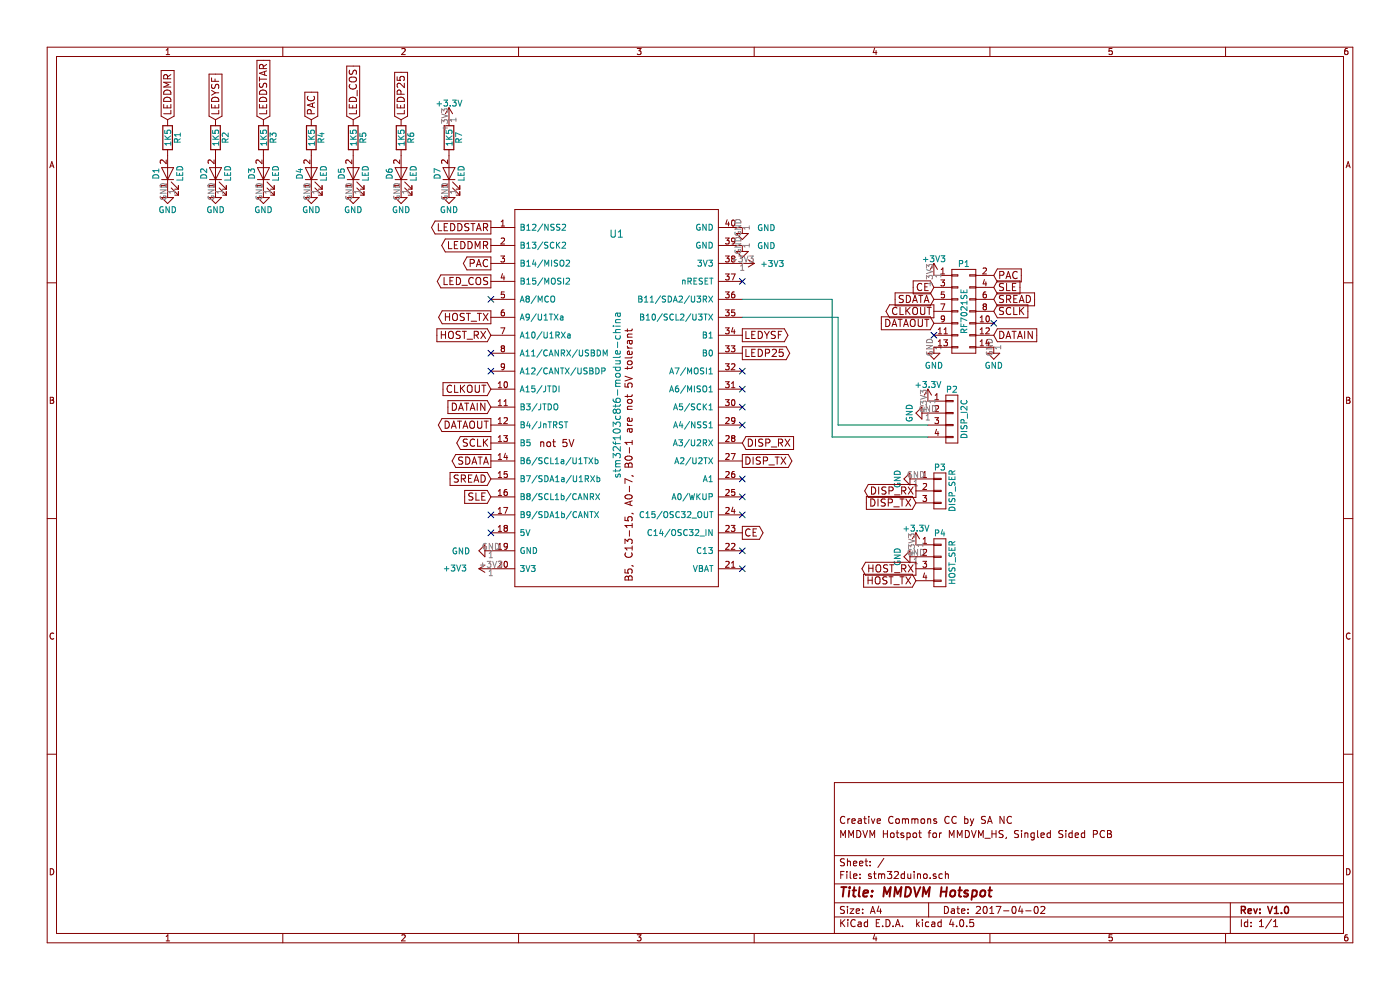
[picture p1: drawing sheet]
EESchema Schematic File Version 2
LIBS:power
LIBS:device
LIBS:transistors
LIBS:conn
LIBS:linear
LIBS:regul
LIBS:74xx
LIBS:cmos4000
LIBS:adc-dac
LIBS:memory
LIBS:xilinx
LIBS:microcontrollers
LIBS:dsp
LIBS:microchip
LIBS:analog_switches
LIBS:motorola
LIBS:texas
LIBS:intel
LIBS:audio
LIBS:interface
LIBS:digital-audio
LIBS:philips
LIBS:display
LIBS:cypress
LIBS:siliconi
LIBS:opto
LIBS:atmel
LIBS:contrib
LIBS:valves
LIBS:stm32f103c8t6-module-china
LIBS:stm32duino-cache
EELAYER 25 0
EELAYER END
$Descr A4 11693 8268
encoding utf-8
Sheet 1 1
Title "MMDVM Hotspot"
Date "2017-04-02"
Rev "V1.0"
Comp ""
Comment1 "MMDVM Hotspot for MMDVM_HS, Singled Sided PCB"
Comment2 "Creative Commons CC by SA NC"
Comment3 ""
Comment4 ""
$EndDescr
$Comp
L stm32f103c8t6-module-china U1
U 1 1
P 5150 3300
F 0 "U1" H 5150 4650 60  0000 C CNN
F 1 "stm32f103c8t6-module-china" V 5150 3300 60  0000 C CNN
F 2 "myelin-kicad:stm32f103c8t6-module-china" H 5150 1600 60  0001 C CNN
F 3 "" H 4750 3550 60  0000 C CNN
	1    5150 3300
	1    0    0    -1  
$EndComp
$Comp
L GND #PWR15
U 1 1
P 7800 2900
F 0 "#PWR15" H 7800 2650 50  0001 C CNN
F 1 "GND" H 7800 2750 50  0000 C CNN
F 2 "" H 7800 2900 50  0000 C CNN
F 3 "" H 7800 2900 50  0000 C CNN
	1    7800 2900
	1    0    0    -1  
$EndComp
$Comp
L GND #PWR16
U 1 1
P 8300 2900
F 0 "#PWR16" H 8300 2650 50  0001 C CNN
F 1 "GND" H 8300 2750 50  0000 C CNN
F 2 "" H 8300 2900 50  0000 C CNN
F 3 "" H 8300 2900 50  0000 C CNN
	1    8300 2900
	1    0    0    -1  
$EndComp
$Comp
L GND #PWR10
U 1 1
P 6200 1900
F 0 "#PWR10" H 6200 1650 50  0001 C CNN
F 1 "GND" H 6400 1900 50  0000 C CNN
F 2 "" H 6200 1900 50  0000 C CNN
F 3 "" H 6200 1900 50  0000 C CNN
	1    6200 1900
	1    0    0    -1  
$EndComp
$Comp
L GND #PWR11
U 1 1
P 6200 2050
F 0 "#PWR11" H 6200 1800 50  0001 C CNN
F 1 "GND" H 6400 2050 50  0000 C CNN
F 2 "" H 6200 2050 50  0000 C CNN
F 3 "" H 6200 2050 50  0000 C CNN
	1    6200 2050
	1    0    0    -1  
$EndComp
NoConn ~ 4100 2950
NoConn ~ 4100 3100
$Comp
L CONN_02X07 P1
U 1 1
P 8050 2600
F 0 "P1" H 8050 3000 50  0000 C CNN
F 1 "RF7021SE" V 8050 2600 50  0000 C CNN
F 2 "Pin_Headers:Pin_Header_Straight_2x07_Pitch2.54mm" H 8050 1400 50  0001 C CNN
F 3 "" H 8050 1400 50  0000 C CNN
	1    8050 2600
	1    0    0    -1  
$EndComp
Text GLabel 8300 2400 2    60   Input ~ 0
SLE
Text GLabel 4100 4150 0    60   Input ~ 0
SLE
Text GLabel 8300 2500 2    60   Input ~ 0
SREAD
Text GLabel 4100 4000 0    60   Input ~ 0
SREAD
Text GLabel 7800 2500 0    60   Input ~ 0
SDATA
Text GLabel 7800 2400 0    60   Input ~ 0
CE
Text GLabel 8300 2600 2    60   Input ~ 0
SCLK
Text GLabel 8300 2800 2    60   Input ~ 0
DATAIN
Text GLabel 7800 2700 0    60   Input ~ 0
DATAOUT
Text GLabel 7800 2600 0    60   Output ~ 0
CLKOUT
Text GLabel 4100 3850 0    60   Output ~ 0
SDATA
Text GLabel 4100 3700 0    60   Output ~ 0
SCLK
Text GLabel 4100 3550 0    60   Output ~ 0
DATAOUT
Text GLabel 4100 3400 0    60   Input ~ 0
DATAIN
Text GLabel 4100 3250 0    60   Input ~ 0
CLKOUT
Text GLabel 8300 2300 2    60   Input ~ 0
PAC
Text GLabel 4100 2200 0    60   Output ~ 0
PAC
NoConn ~ 7800 2800
NoConn ~ 8300 2700
Text GLabel 6200 4450 2    60   Output ~ 0
CE
NoConn ~ 4100 4450
NoConn ~ 4100 4300
NoConn ~ 6200 2350
NoConn ~ 6200 3100
NoConn ~ 6200 3250
NoConn ~ 6200 3400
NoConn ~ 6200 3550
NoConn ~ 6200 4000
NoConn ~ 6200 4150
NoConn ~ 6200 4300
NoConn ~ 6200 4600
NoConn ~ 4100 2500
Text GLabel 4100 2350 0    60   Output ~ 0
LED_COS
Text GLabel 4100 2050 0    60   Output ~ 0
LEDDMR
Text GLabel 4100 1900 0    60   Output ~ 0
LEDDSTAR
Text GLabel 6200 2800 2    60   Output ~ 0
LEDYSF
Text GLabel 6200 2950 2    60   Output ~ 0
LEDP25
$Comp
L R R1
U 1 1
P 1400 1150
F 0 "R1" V 1480 1150 50  0000 C CNN
F 1 "1K5" V 1400 1150 50  0000 C CNN
F 2 "Resistors_SMD:R_0805" V 1330 1150 50  0001 C CNN
F 3 "" H 1400 1150 50  0000 C CNN
	1    1400 1150
	1    0    0    -1  
$EndComp
$Comp
L LED D1
U 1 1
P 1400 1450
F 0 "D1" H 1400 1550 50  0000 C CNN
F 1 "LED" H 1400 1350 50  0000 C CNN
F 2 "LEDs:LED_0805" H 1400 1450 50  0001 C CNN
F 3 "" H 1400 1450 50  0000 C CNN
	1    1400 1450
	0    -1   -1   0   
$EndComp
$Comp
L GND #PWR1
U 1 1
P 1400 1600
F 0 "#PWR1" H 1400 1350 50  0001 C CNN
F 1 "GND" H 1400 1450 50  0000 C CNN
F 2 "" H 1400 1600 50  0000 C CNN
F 3 "" H 1400 1600 50  0000 C CNN
	1    1400 1600
	1    0    0    -1  
$EndComp
Text GLabel 1400 1000 1    60   Input ~ 0
LEDDMR
$Comp
L R R2
U 1 1
P 1800 1150
F 0 "R2" V 1880 1150 50  0000 C CNN
F 1 "1K5" V 1800 1150 50  0000 C CNN
F 2 "Resistors_SMD:R_0805" V 1730 1150 50  0001 C CNN
F 3 "" H 1800 1150 50  0000 C CNN
	1    1800 1150
	1    0    0    -1  
$EndComp
$Comp
L LED D2
U 1 1
P 1800 1450
F 0 "D2" H 1800 1550 50  0000 C CNN
F 1 "LED" H 1800 1350 50  0000 C CNN
F 2 "LEDs:LED_0805" H 1800 1450 50  0001 C CNN
F 3 "" H 1800 1450 50  0000 C CNN
	1    1800 1450
	0    -1   -1   0   
$EndComp
$Comp
L GND #PWR2
U 1 1
P 1800 1600
F 0 "#PWR2" H 1800 1350 50  0001 C CNN
F 1 "GND" H 1800 1450 50  0000 C CNN
F 2 "" H 1800 1600 50  0000 C CNN
F 3 "" H 1800 1600 50  0000 C CNN
	1    1800 1600
	1    0    0    -1  
$EndComp
Text GLabel 1800 1000 1    60   Input ~ 0
LEDYSF
$Comp
L R R3
U 1 1
P 2200 1150
F 0 "R3" V 2280 1150 50  0000 C CNN
F 1 "1K5" V 2200 1150 50  0000 C CNN
F 2 "Resistors_SMD:R_0805" V 2130 1150 50  0001 C CNN
F 3 "" H 2200 1150 50  0000 C CNN
	1    2200 1150
	1    0    0    -1  
$EndComp
$Comp
L LED D3
U 1 1
P 2200 1450
F 0 "D3" H 2200 1550 50  0000 C CNN
F 1 "LED" H 2200 1350 50  0000 C CNN
F 2 "LEDs:LED_0805" H 2200 1450 50  0001 C CNN
F 3 "" H 2200 1450 50  0000 C CNN
	1    2200 1450
	0    -1   -1   0   
$EndComp
$Comp
L GND #PWR3
U 1 1
P 2200 1600
F 0 "#PWR3" H 2200 1350 50  0001 C CNN
F 1 "GND" H 2200 1450 50  0000 C CNN
F 2 "" H 2200 1600 50  0000 C CNN
F 3 "" H 2200 1600 50  0000 C CNN
	1    2200 1600
	1    0    0    -1  
$EndComp
Text GLabel 2200 1000 1    60   Input ~ 0
LEDDSTAR
$Comp
L R R4
U 1 1
P 2600 1150
F 0 "R4" V 2680 1150 50  0000 C CNN
F 1 "1K5" V 2600 1150 50  0000 C CNN
F 2 "Resistors_SMD:R_0805" V 2530 1150 50  0001 C CNN
F 3 "" H 2600 1150 50  0000 C CNN
	1    2600 1150
	1    0    0    -1  
$EndComp
$Comp
L LED D4
U 1 1
P 2600 1450
F 0 "D4" H 2600 1550 50  0000 C CNN
F 1 "LED" H 2600 1350 50  0000 C CNN
F 2 "LEDs:LED_0805" H 2600 1450 50  0001 C CNN
F 3 "" H 2600 1450 50  0000 C CNN
	1    2600 1450
	0    -1   -1   0   
$EndComp
$Comp
L GND #PWR4
U 1 1
P 2600 1600
F 0 "#PWR4" H 2600 1350 50  0001 C CNN
F 1 "GND" H 2600 1450 50  0000 C CNN
F 2 "" H 2600 1600 50  0000 C CNN
F 3 "" H 2600 1600 50  0000 C CNN
	1    2600 1600
	1    0    0    -1  
$EndComp
Text GLabel 2600 1000 1    60   Input ~ 0
PAC
$Comp
L R R5
U 1 1
P 2950 1150
F 0 "R5" V 3030 1150 50  0000 C CNN
F 1 "1K5" V 2950 1150 50  0000 C CNN
F 2 "Resistors_SMD:R_0805" V 2880 1150 50  0001 C CNN
F 3 "" H 2950 1150 50  0000 C CNN
	1    2950 1150
	1    0    0    -1  
$EndComp
$Comp
L LED D5
U 1 1
P 2950 1450
F 0 "D5" H 2950 1550 50  0000 C CNN
F 1 "LED" H 2950 1350 50  0000 C CNN
F 2 "LEDs:LED_0805" H 2950 1450 50  0001 C CNN
F 3 "" H 2950 1450 50  0000 C CNN
	1    2950 1450
	0    -1   -1   0   
$EndComp
$Comp
L GND #PWR5
U 1 1
P 2950 1600
F 0 "#PWR5" H 2950 1350 50  0001 C CNN
F 1 "GND" H 2950 1450 50  0000 C CNN
F 2 "" H 2950 1600 50  0000 C CNN
F 3 "" H 2950 1600 50  0000 C CNN
	1    2950 1600
	1    0    0    -1  
$EndComp
Text GLabel 2950 1000 1    60   Input ~ 0
LED_COS
$Comp
L R R6
U 1 1
P 3350 1150
F 0 "R6" V 3430 1150 50  0000 C CNN
F 1 "1K5" V 3350 1150 50  0000 C CNN
F 2 "Resistors_SMD:R_0805" V 3280 1150 50  0001 C CNN
F 3 "" H 3350 1150 50  0000 C CNN
	1    3350 1150
	1    0    0    -1  
$EndComp
$Comp
L LED D6
U 1 1
P 3350 1450
F 0 "D6" H 3350 1550 50  0000 C CNN
F 1 "LED" H 3350 1350 50  0000 C CNN
F 2 "LEDs:LED_0805" H 3350 1450 50  0001 C CNN
F 3 "" H 3350 1450 50  0000 C CNN
	1    3350 1450
	0    -1   -1   0   
$EndComp
$Comp
L GND #PWR6
U 1 1
P 3350 1600
F 0 "#PWR6" H 3350 1350 50  0001 C CNN
F 1 "GND" H 3350 1450 50  0000 C CNN
F 2 "" H 3350 1600 50  0000 C CNN
F 3 "" H 3350 1600 50  0000 C CNN
	1    3350 1600
	1    0    0    -1  
$EndComp
Text GLabel 3350 1000 1    60   Input ~ 0
LEDP25
$Comp
L R R7
U 1 1
P 3750 1150
F 0 "R7" V 3830 1150 50  0000 C CNN
F 1 "1K5" V 3750 1150 50  0000 C CNN
F 2 "Resistors_SMD:R_0805" V 3680 1150 50  0001 C CNN
F 3 "" H 3750 1150 50  0000 C CNN
	1    3750 1150
	1    0    0    -1  
$EndComp
$Comp
L LED D7
U 1 1
P 3750 1450
F 0 "D7" H 3750 1550 50  0000 C CNN
F 1 "LED" H 3750 1350 50  0000 C CNN
F 2 "LEDs:LED_0805" H 3750 1450 50  0001 C CNN
F 3 "" H 3750 1450 50  0000 C CNN
	1    3750 1450
	0    -1   -1   0   
$EndComp
$Comp
L GND #PWR8
U 1 1
P 3750 1600
F 0 "#PWR8" H 3750 1350 50  0001 C CNN
F 1 "GND" H 3750 1450 50  0000 C CNN
F 2 "" H 3750 1600 50  0000 C CNN
F 3 "" H 3750 1600 50  0000 C CNN
	1    3750 1600
	1    0    0    -1  
$EndComp
$Comp
L +3.3V #PWR7
U 1 1
P 3750 1000
F 0 "#PWR7" H 3750 850 50  0001 C CNN
F 1 "+3.3V" H 3750 1140 50  0000 C CNN
F 2 "" H 3750 1000 50  0000 C CNN
F 3 "" H 3750 1000 50  0000 C CNN
	1    3750 1000
	1    0    0    -1  
$EndComp
NoConn ~ 6200 4750
$Comp
L GND #PWR9
U 1 1
P 4100 4600
F 0 "#PWR9" H 4100 4350 50  0001 C CNN
F 1 "GND" V 4100 4350 50  0000 C CNN
F 2 "" H 4100 4600 50  0000 C CNN
F 3 "" H 4100 4600 50  0000 C CNN
	1    4100 4600
	0    1    1    0   
$EndComp
$Comp
L CONN_01X04 P2
U 1 1
P 7950 3500
F 0 "P2" H 7950 3750 50  0000 C CNN
F 1 "DISP_I2C" V 8050 3500 50  0000 C CNN
F 2 "Pin_Headers:Pin_Header_Angled_1x04_Pitch2.54mm" H 7950 3500 50  0001 C CNN
F 3 "" H 7950 3500 50  0000 C CNN
	1    7950 3500
	1    0    0    -1  
$EndComp
$Comp
L GND #PWR14
U 1 1
P 7750 3450
F 0 "#PWR14" H 7750 3200 50  0001 C CNN
F 1 "GND" H 7750 3300 50  0000 C CNN
F 2 "" H 7750 3450 50  0000 C CNN
F 3 "" H 7750 3450 50  0000 C CNN
	1    7750 3450
	0    1    1    0   
$EndComp
Wire Wire Line
	6200 2650 7000 2650
Wire Wire Line
	6200 2500 6950 2500
Wire Wire Line
	6950 2500 6950 3650
Wire Wire Line
	6950 3650 7750 3650
$Comp
L CONN_01X03 P3
U 1 1
P 7850 4100
F 0 "P3" H 7850 4300 50  0000 C CNN
F 1 "DISP_SER" V 7950 4100 50  0000 C CNN
F 2 "Pin_Headers:Pin_Header_Angled_1x03_Pitch2.54mm" H 7850 4100 50  0001 C CNN
F 3 "" H 7850 4100 50  0000 C CNN
	1    7850 4100
	1    0    0    -1  
$EndComp
$Comp
L GND #PWR12
U 1 1
P 7650 4000
F 0 "#PWR12" H 7650 3750 50  0001 C CNN
F 1 "GND" H 7650 3850 50  0000 C CNN
F 2 "" H 7650 4000 50  0000 C CNN
F 3 "" H 7650 4000 50  0000 C CNN
	1    7650 4000
	0    1    1    0   
$EndComp
$Comp
L GND #PWR13
U 1 1
P 7650 4650
F 0 "#PWR13" H 7650 4400 50  0001 C CNN
F 1 "GND" H 7650 4500 50  0000 C CNN
F 2 "" H 7650 4650 50  0000 C CNN
F 3 "" H 7650 4650 50  0000 C CNN
	1    7650 4650
	0    1    1    0   
$EndComp
$Comp
L CONN_01X04 P4
U 1 1
P 7850 4700
F 0 "P4" H 7850 4950 50  0000 C CNN
F 1 "HOST_SER" V 7950 4700 50  0000 C CNN
F 2 "Pin_Headers:Pin_Header_Angled_1x04_Pitch2.54mm" H 7850 4700 50  0001 C CNN
F 3 "" H 7850 4700 50  0000 C CNN
	1    7850 4700
	1    0    0    -1  
$EndComp
Text GLabel 4100 2800 0    60   Input ~ 0
HOST_RX
Text GLabel 4100 2650 0    60   Output ~ 0
HOST_TX
Text GLabel 7650 4850 0    60   Input ~ 0
HOST_TX
Text GLabel 7650 4750 0    60   Output ~ 0
HOST_RX
Text GLabel 6200 3850 2    60   Output ~ 0
DISP_TX
Text GLabel 6200 3700 2    60   Input ~ 0
DISP_RX
Text GLabel 7650 4100 0    60   Output ~ 0
DISP_RX
Text GLabel 7650 4200 0    60   Input ~ 0
DISP_TX
$Comp
L +3V3 #PWR?
U 1 1
P 7800 2300
F 0 "#PWR?" H 7800 2150 50  0001 C CNN
F 1 "+3V3" H 7800 2440 50  0000 C CNN
F 2 "" H 7800 2300 50  0000 C CNN
F 3 "" H 7800 2300 50  0000 C CNN
	1    7800 2300
	1    0    0    -1  
$EndComp
$Comp
L +3V3 #PWR?
U 1 1
P 4100 4750
F 0 "#PWR?" H 4100 4600 50  0001 C CNN
F 1 "+3V3" V 4100 5050 50  0000 C CNN
F 2 "" H 4100 4750 50  0000 C CNN
F 3 "" H 4100 4750 50  0000 C CNN
	1    4100 4750
	0    -1   -1   0   
$EndComp
$Comp
L +3.3V #PWR?
U 1 1
P 7750 3350
F 0 "#PWR?" H 7750 3200 50  0001 C CNN
F 1 "+3.3V" H 7750 3490 50  0000 C CNN
F 2 "" H 7750 3350 50  0000 C CNN
F 3 "" H 7750 3350 50  0000 C CNN
	1    7750 3350
	1    0    0    -1  
$EndComp
Wire Wire Line
	7000 3550 7750 3550
Wire Wire Line
	7000 2650 7000 3550
$Comp
L +3.3V #PWR?
U 1 1
P 7650 4550
F 0 "#PWR?" H 7650 4400 50  0001 C CNN
F 1 "+3.3V" H 7650 4690 50  0000 C CNN
F 2 "" H 7650 4550 50  0000 C CNN
F 3 "" H 7650 4550 50  0000 C CNN
	1    7650 4550
	1    0    0    -1  
$EndComp
$Comp
L +3V3 #PWR?
U 1 1
P 6200 2200
F 0 "#PWR?" H 6200 2050 50  0001 C CNN
F 1 "+3V3" V 6200 2450 50  0000 C CNN
F 2 "" H 6200 2200 50  0000 C CNN
F 3 "" H 6200 2200 50  0000 C CNN
	1    6200 2200
	0    1    1    0   
$EndComp
$EndSCHEMATC
